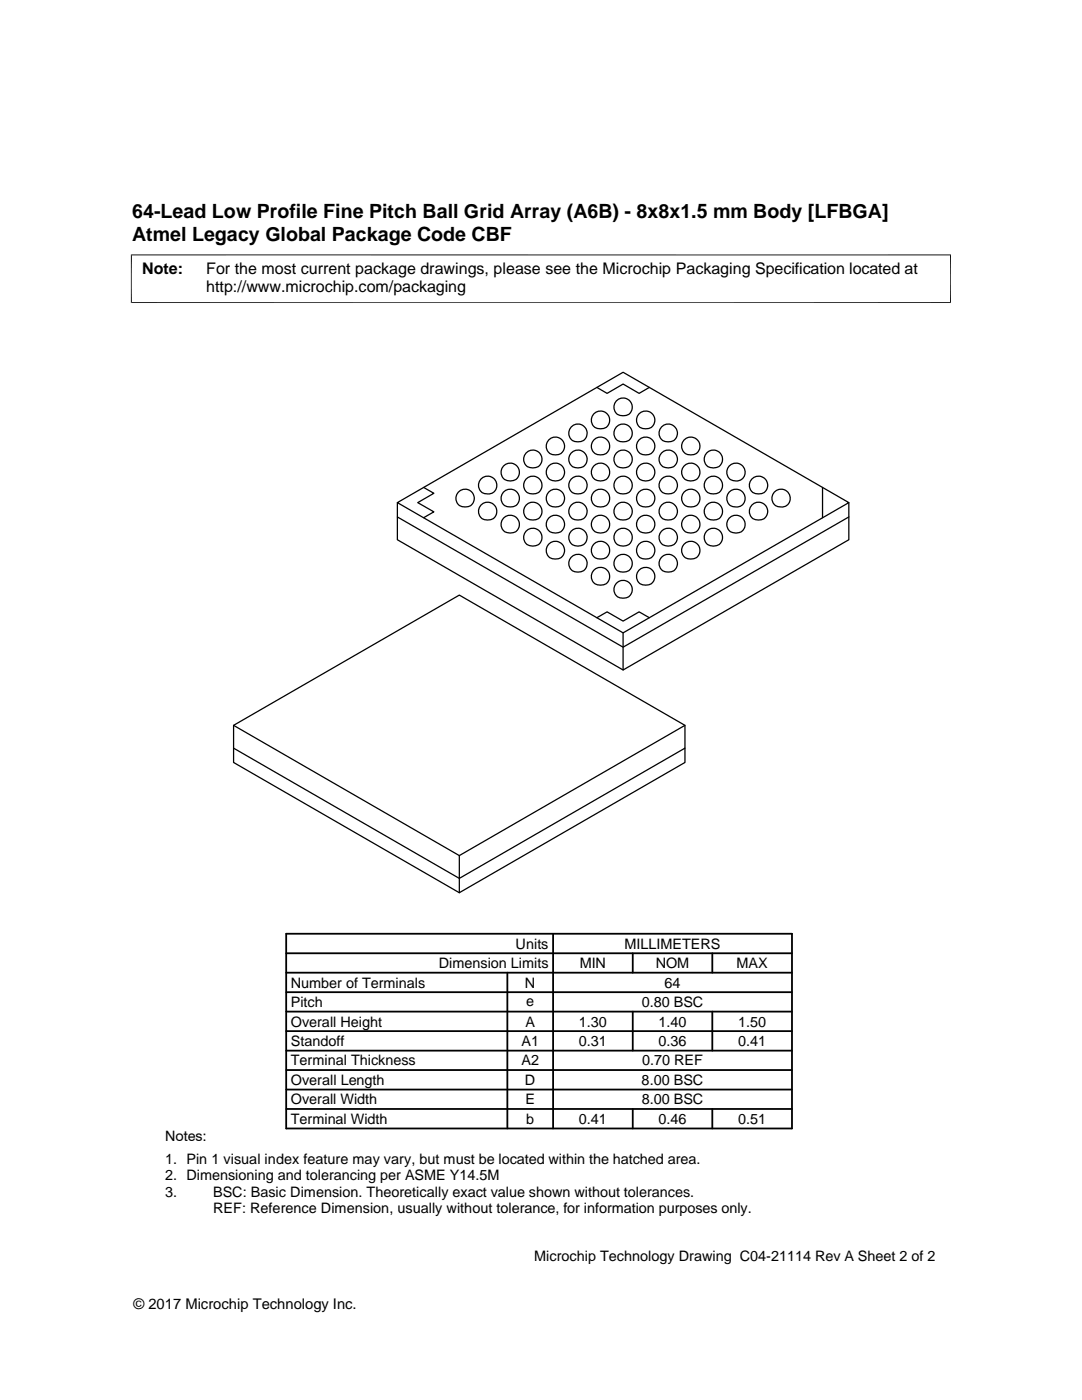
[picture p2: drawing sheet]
<svg xmlns="http://www.w3.org/2000/svg" width="216mm" height="279mm" viewBox="0 0 216 279" stroke-linecap="round" stroke-linejoin="round" font-family="sans-serif">
<g fill="none" stroke="#000" stroke-width=".25">
<path d="M119.1 77.3l2 1.2 3.2-1.9 3.2 1.9 2.1-1.2M123.2 79.8a1.81 1.81 0 0 1 2.9 1.1 1.81 1.81 0 0 1-2.4 2 1.76 1.76 0 0 1-.5-3.1zM84.5 97.3l2.1 1.1-3.2 1.9 3.2 1.9-2.1 1.1M96.2 95.4a1.81 1.81 0 0 1 2.9 1.1 1.81 1.81 0 0 1-2.4 2 1.76 1.76 0 0 1-.5-3.1zM100.6 98a1.81 1.81 0 0 1 3 1.1 1.81 1.81 0 0 1-2.4 2 1.76 1.76 0 0 1-.6-3.1zM105.2 95.4a1.81 1.81 0 0 1 2.9 1.1 1.81 1.81 0 0 1-2.4 2 1.76 1.76 0 0 1-.5-3.1zM105.2 90.2a1.83 1.83 0 0 1 2.5 .3 1.83 1.83 0 0 1-.2 2.6 1.83 1.83 0 0 1-2.6-.3 1.83 1.83 0 0 1 .3-2.6zM114.2 95.4a1.81 1.81 0 0 1 2.9 1.1 1.81 1.81 0 0 1-2.4 2 1.76 1.76 0 0 1-.5-3.1zM114.2 85a1.82 1.82 0 0 1 2.9 1.1 1.82 1.82 0 0 1-2.4 2 1.77 1.77 0 0 1-.5-3.1zM118.7 98a1.81 1.81 0 0 1 2.9 1.1 1.81 1.81 0 0 1-2.4 2 1.76 1.76 0 0 1-.5-3.1zM118.7 82.4a1.81 1.81 0 0 1 2.9 1.1 1.81 1.81 0 0 1-2.4 2 1.76 1.76 0 0 1-.5-3.1zM118.7 87.6a1.82 1.82 0 0 1 2.5 .2 1.82 1.82 0 0 1 0 2.5 1.82 1.82 0 0 1-2.5 .2 1.8 1.8 0 0 1 0-2.9z"/>
<path d="M123.2 95.4a1.81 1.81 0 0 1 2.9 1.1 1.81 1.81 0 0 1-2.4 2 1.76 1.76 0 0 1-.5-3.1zM123.2 90.2a1.83 1.83 0 0 1 2.6 .3 1.83 1.83 0 0 1-.3 2.6 1.83 1.83 0 0 1-2.6-.3 1.83 1.83 0 0 1 .3-2.6zM123.2 85a1.83 1.83 0 0 1 2.5 .2 1.83 1.83 0 0 1 0 2.5 1.83 1.83 0 0 1-2.4 .2 1.81 1.81 0 0 1-.1-2.9zM132.2 95.4a1.81 1.81 0 0 1 2.9 1.1 1.81 1.81 0 0 1-2.4 2 1.75 1.75 0 0 1-1.2-1.4 1.75 1.75 0 0 1 .7-1.7zM132.2 90.2a1.8 1.8 0 0 1 2.9 1.1 1.8 1.8 0 0 1-2.4 2 1.74 1.74 0 0 1-1.2-1.4 1.74 1.74 0 0 1 .7-1.7zM132.2 85a1.81 1.81 0 0 1 3 1.1 1.81 1.81 0 0 1-2.5 2 1.75 1.75 0 0 1-1.2-1.4 1.75 1.75 0 0 1 .7-1.7zM136.7 98a1.81 1.81 0 0 1 2.9 1.1 1.81 1.81 0 0 1-2.4 2 1.77 1.77 0 0 1-.5-3.1zM136.7 87.6a1.83 1.83 0 0 1 2.7 .5 1.83 1.83 0 0 1-.8 2.6 1.83 1.83 0 0 1-2.5-1 1.82 1.82 0 0 1 .6-2.1zM141.2 95.4a1.81 1.81 0 0 1 2.9 1.1 1.81 1.81 0 0 1-2.4 2 1.76 1.76 0 0 1-.5-3.1zM141.2 90.2a1.83 1.83 0 0 1 2.6 .3 1.83 1.83 0 0 1-.3 2.6 1.83 1.83 0 0 1-2.6-.3 1.83 1.83 0 0 1 .3-2.6zM145.7 98a1.83 1.83 0 0 1 2.5 .2 1.83 1.83 0 0 1 0 2.4 1.83 1.83 0 0 1-2.4 .3 1.82 1.82 0 0 1-.1-2.9zM154.7 98a1.81 1.81 0 0 1 2.9 1.1 1.81 1.81 0 0 1-2.4 2 1.76 1.76 0 0 1-.5-3.1z"/>
<path d="M164.1 97.3v6M79.3 100.3l45-26 45.1 26-45.1 26zM79.3 103.2l45 26 45.1-26M79.3 100.3v7.4l45 26 45.1-26v-7.4M96.2 100.6a1.81 1.81 0 0 1 2.9 1.1 1.81 1.81 0 0 1-2.4 2 1.77 1.77 0 0 1-.5-3.1zM100.7 103.2a1.83 1.83 0 0 1 2.4 .2 1.83 1.83 0 0 1 .1 2.5 1.83 1.83 0 0 1-2.5 .2 1.82 1.82 0 0 1 0-2.9zM105.2 100.6a1.83 1.83 0 0 1 2.4 .2 1.83 1.83 0 0 1 .1 2.5 1.83 1.83 0 0 1-2.5 .2 1.82 1.82 0 0 1 0-2.9zM114.2 111a1.81 1.81 0 0 1 2.9 1.1 1.81 1.81 0 0 1-2.4 2 1.76 1.76 0 0 1-.5-3.1zM114.2 100.6a1.82 1.82 0 0 1 2.9 1.1 1.82 1.82 0 0 1-2.4 2 1.77 1.77 0 0 1-.5-3.1zM118.7 113.6a1.81 1.81 0 0 1 2.9 1.1 1.81 1.81 0 0 1-2.4 2 1.76 1.76 0 0 1-.5-3.1zM118.7 108.4a1.81 1.81 0 0 1 2.9 1.1 1.81 1.81 0 0 1-2.4 2 1.76 1.76 0 0 1-.5-3.1zM118.7 103.2a1.83 1.83 0 0 1 2.5 .2 1.83 1.83 0 0 1 0 2.5 1.83 1.83 0 0 1-2.5 .2 1.81 1.81 0 0 1 0-2.9z"/>
<path d="M123.2 111a1.81 1.81 0 0 1 2.9 1.1 1.81 1.81 0 0 1-2.4 2 1.76 1.76 0 0 1-.5-3.1zM123.2 116.2a1.83 1.83 0 0 1 2.5 .2 1.83 1.83 0 0 1 0 2.5 1.83 1.83 0 0 1-2.4 .2 1.82 1.82 0 0 1-.1-2.9zM123.2 100.6a1.83 1.83 0 0 1 2.5 .2 1.83 1.83 0 0 1 0 2.5 1.83 1.83 0 0 1-2.4 .2 1.82 1.82 0 0 1-.1-2.9zM132.2 111a1.81 1.81 0 0 1 2.9 1.1 1.81 1.81 0 0 1-2.4 2 1.75 1.75 0 0 1-1.2-1.4 1.75 1.75 0 0 1 .7-1.7zM132.2 100.6a1.81 1.81 0 0 1 3 1.1 1.81 1.81 0 0 1-2.5 2 1.76 1.76 0 0 1-1.2-1.4 1.76 1.76 0 0 1 .7-1.7zM136.7 108.4a1.81 1.81 0 0 1 2.9 1.1 1.81 1.81 0 0 1-2.4 2 1.76 1.76 0 0 1-.5-3.1zM136.7 103.2a1.83 1.83 0 0 1 2.7 .5 1.83 1.83 0 0 1-.8 2.6 1.83 1.83 0 0 1-2.5-1 1.82 1.82 0 0 1 .6-2.1zM141.2 100.6a1.83 1.83 0 0 1 2.5 .2 1.83 1.83 0 0 1 0 2.5 1.83 1.83 0 0 1-2.4 .2 1.81 1.81 0 0 1-.1-2.9zM145.7 103.2a1.83 1.83 0 0 1 2.6 .3 1.83 1.83 0 0 1-.3 2.6 1.83 1.83 0 0 1-2.6-.3 1.83 1.83 0 0 1 .3-2.6zM119.1 123.3l2-1.2 3.2 1.9 3.2-1.9 2.1 1.2M124.3 126.3v7.4M46.6 144.8l45.1-26 45 26v7.4l-45 26-45.1-26z"/>
<path d="M46.6 149.3l45.1 26 45-26M46.6 144.8l45.1 26 45-26M91.7 170.8v7.4"/>
<circle cx="92.8" cy="99.4" r="1.82"/>
<circle cx="101.8" cy="94.3" r="1.83"/>
<circle cx="110.8" cy="99.4" r="1.82"/>
<circle cx="110.8" cy="94.2" r="1.82"/>
<circle cx="110.8" cy="89.1" r="1.83"/>
<circle cx="115.3" cy="91.6" r="1.84"/>
<circle cx="119.8" cy="94.3" r="1.83"/>
<circle cx="128.8" cy="83.9" r="1.82"/>
<circle cx="128.8" cy="99.5" r="1.82"/>
<circle cx="128.8" cy="94.2" r="1.82"/>
<circle cx="128.8" cy="89.1" r="1.83"/>
<circle cx="137.8" cy="94.3" r="1.83"/>
<circle cx="146.9" cy="94.2" r="1.83"/>
<circle cx="151.4" cy="96.8" r="1.82"/>
<circle cx="106.3" cy="107.2" r="1.83"/>
<circle cx="110.8" cy="109.8" r="1.82"/>
<circle cx="110.8" cy="104.7" r="1.83"/>
<circle cx="115.3" cy="107.2" r="1.83"/>
<circle cx="124.3" cy="107.2" r="1.83"/>
<circle cx="128.8" cy="115.1" r="1.82"/>
<circle cx="128.8" cy="109.8" r="1.82"/>
<circle cx="128.8" cy="104.7" r="1.83"/>
<circle cx="133.3" cy="107.2" r="1.83"/>
<circle cx="142.4" cy="107.2" r="1.83"/>
<circle cx="151.4" cy="102" r="1.83"/>
</g>
<path d="M26.1 50.9h163.7M26.2 50.8v9.7M189.7 50.8v9.7M26.1 60.4h163.7" fill="none" stroke="#000" stroke-width=".2"/>
<g fill="none" stroke="#000" stroke-width=".36">
<path d="M57.1 186.4h100.9v38.8h-100.9zM57.1 198h100.9M57.1 194.1h100.9M57.1 190.2h100.9M101.2 194.1v31.1M110.4 186.4v38.8M126.3 190.2v3.9M142.1 190.2v3.9M57.1 205.8h100.9M57.1 201.9h100.9M57.1 213.6h100.9M57.1 209.7h100.9"/>
<path d="M57.1 217.4h100.9M126.3 201.9v7.8M142.1 201.9v7.8M57.1 221.3h100.9M126.3 221.3v3.9M142.1 221.3v3.9"/>
</g>
<g font-size="3.9">
<text x="26.4" y="43.5">64-Lead Low Profile Fine Pitch Ball Grid Array (A6B) - 8x8x1.5 mm Body [LFBGA]</text>
<text x="26.4" y="48">Atmel Legacy Global Package Code CBF</text>
</g>
<g font-size="3.2">
<text x="28.4" y="54.6">Note:</text>
<text x="41.1" y="58.3">http://www.microchip.com/packaging</text>
<text x="41.1" y="54.6">For the most current package drawings, please see the Microchip Packaging Specification located at</text>
</g>
<g font-size="2.9">
<text x="102.9" y="189.3">Units</text>
<text x="124.6" y="189.3">MILLIMETERS</text>
<text x="58" y="197.1">Number of Terminals</text>
<text x="87.6" y="193.2">Dimension Limits</text>
<text x="104.8" y="197.1">N</text>
<text x="115.7" y="193.2">MIN</text>
<text x="130.8" y="193.2">NOM</text>
<text x="132.6" y="197.1">64</text>
<text x="147" y="193.2">MAX</text>
<text x="58" y="201">Pitch</text>
<text x="105" y="200.7">e</text>
<text x="128" y="201">0.80 BSC</text>
<text x="58" y="204.9">Overall Height</text>
<text x="58" y="208.7">Standoff</text>
<text x="104.1" y="208.8">A1</text>
<text x="104.8" y="204.9">A</text>
<text x="115.5" y="204.9">1.30</text>
<text x="115.5" y="208.7">0.31</text>
<text x="131.4" y="204.9">1.40</text>
<text x="131.4" y="208.7">0.36</text>
<text x="147.3" y="204.9">1.50</text>
<text x="147.3" y="208.7">0.41</text>
<text x="58" y="212.6">Terminal Thickness</text>
<text x="104.1" y="212.6">A2</text>
<text x="128.1" y="212.6">0.70 REF</text>
<text x="58" y="216.5">Overall Length</text>
<text x="58" y="220.4">Overall Width</text>
<text x="104.7" y="216.5">D</text>
<text x="104.8" y="220.4">E</text>
<text x="128" y="216.5">8.00 BSC</text>
<text x="128" y="220.4">8.00 BSC</text>
<text x="32.9" y="227.6">Notes:</text>
<text x="58" y="224.3">Terminal Width</text>
<text x="105" y="224.3">b</text>
<text x="115.5" y="224.3">0.41</text>
<text x="131.4" y="224.3">0.46</text>
<text x="147.3" y="224.3">0.51</text>
<text x="32.9" y="232.2">1. Pin 1 visual index feature may vary, but must be located within the hatched area.</text>
<text x="32.9" y="235.5">2. Dimensioning and tolerancing per ASME Y14.5M</text>
<text x="32.9" y="238.8">3.</text>
<text x="42.5" y="238.8">BSC: Basic Dimension. Theoretically exact value shown without tolerances.</text>
<text x="42.5" y="242.2">REF: Reference Dimension, usually without tolerance, for information purposes only.</text>
<text x="106.6" y="251.7">Microchip Technology Drawing C04-21114 Rev A Sheet 2 of 2</text>
<text x="26.6" y="261.3">© 2017 Microchip Technology Inc.</text>
</g>
</svg>
